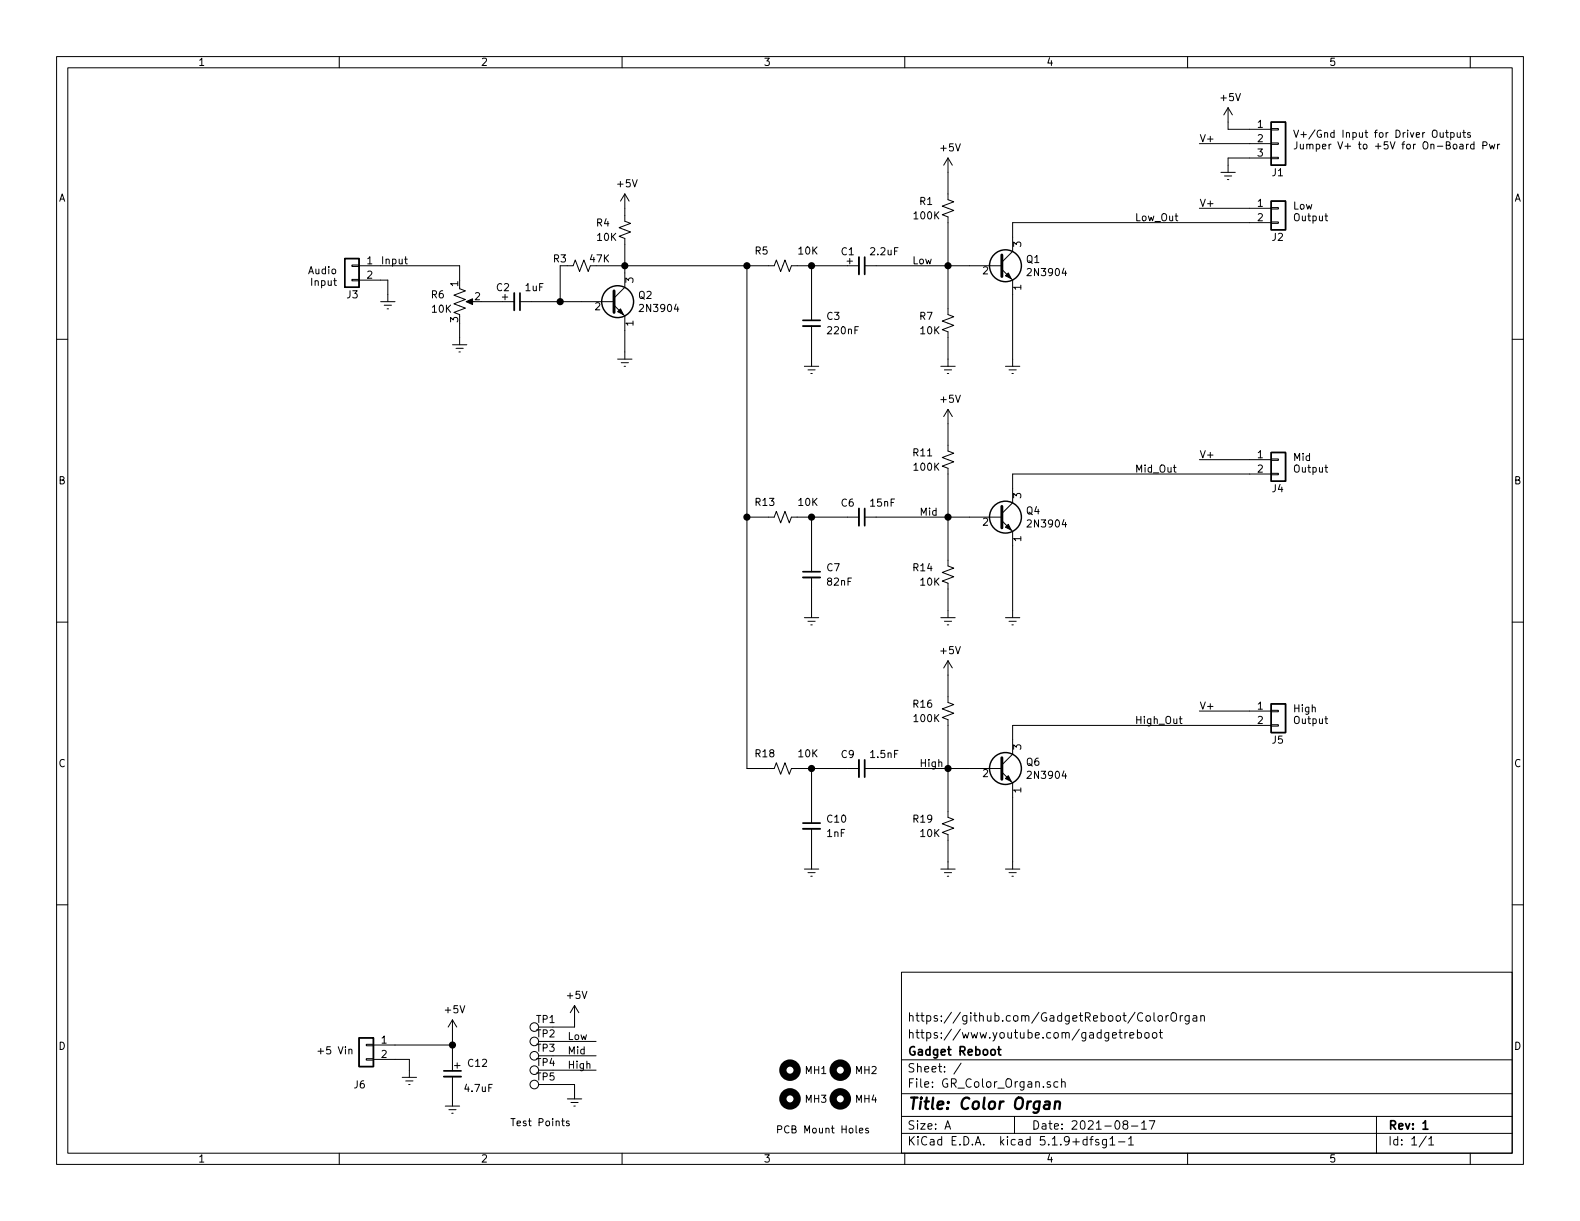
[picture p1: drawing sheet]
EESchema Schematic File Version 4
EELAYER 30 0
EELAYER END
$Descr A 11000 8500
encoding utf-8
Sheet 1 1
Title "Color Organ"
Date "2021-08-17"
Rev "1"
Comp "Gadget Reboot"
Comment1 "https://www.youtube.com/gadgetreboot"
Comment2 "https://github.com/GadgetReboot/ColorOrgan"
Comment3 ""
Comment4 ""
$EndDescr
$Comp
L Device:C_Small C12
U 1 1
P 3150 7475
F 0 "C12" H 3250 7550 50  0000 L CNN
F 1 "4.7uF" H 3225 7375 50  0000 L CNN
F 2 "Capacitor_THT:C_Disc_D3.8mm_W2.6mm_P2.50mm" H 3150 7475 50  0001 C CNN
F 3 "~" H 3150 7475 50  0001 C CNN
	1    3150 7475
	1    0    0    -1  
$EndComp
$Comp
L power:GNDREF #PWR030
U 1 1
P 3150 7650
F 0 "#PWR030" H 3150 7400 50  0001 C CNN
F 1 "GNDREF" H 3400 7375 50  0001 C CNN
F 2 "" H 3150 7650 50  0001 C CNN
F 3 "" H 3150 7650 50  0001 C CNN
	1    3150 7650
	-1   0    0    -1  
$EndComp
Wire Wire Line
	3150 7650 3150 7575
Wire Wire Line
	2750 7275 3150 7275
$Comp
L Connector_Generic:Conn_01x02 J6
U 1 1
P 2550 7275
F 0 "J6" H 2550 7000 50  0000 L CNN
F 1 "Conn_01x02" H 2630 7176 50  0001 L CNN
F 2 "Connector_PinHeader_2.54mm:PinHeader_1x02_P2.54mm_Vertical" H 2550 7275 50  0001 C CNN
F 3 "~" H 2550 7275 50  0001 C CNN
	1    2550 7275
	-1   0    0    -1  
$EndComp
$Comp
L power:GNDREF #PWR028
U 1 1
P 2850 7450
F 0 "#PWR028" H 2850 7200 50  0001 C CNN
F 1 "GNDREF" H 3100 7175 50  0001 C CNN
F 2 "" H 2850 7450 50  0001 C CNN
F 3 "" H 2850 7450 50  0001 C CNN
	1    2850 7450
	-1   0    0    -1  
$EndComp
Wire Wire Line
	2850 7450 2850 7375
Wire Wire Line
	2850 7375 2750 7375
Text Notes 2200 7350 0    50   ~ 0
+5 Vin
$Comp
L Mechanical:MountingHole MH2
U 1 1
P 5850 7450
F 0 "MH2" H 5950 7450 50  0000 L CNN
F 1 "MountingHole" H 5950 7405 50  0001 L CNN
F 2 "MountingHole:MountingHole_3.2mm_M3" H 5850 7450 50  0001 C CNN
F 3 "~" H 5850 7450 50  0001 C CNN
	1    5850 7450
	1    0    0    -1  
$EndComp
$Comp
L Mechanical:MountingHole MH4
U 1 1
P 5850 7650
F 0 "MH4" H 5950 7650 50  0000 L CNN
F 1 "MountingHole" H 5950 7605 50  0001 L CNN
F 2 "MountingHole:MountingHole_3.2mm_M3" H 5850 7650 50  0001 C CNN
F 3 "~" H 5850 7650 50  0001 C CNN
	1    5850 7650
	1    0    0    -1  
$EndComp
$Comp
L Mechanical:MountingHole MH1
U 1 1
P 5500 7450
F 0 "MH1" H 5600 7450 50  0000 L CNN
F 1 "MountingHole" H 5600 7405 50  0001 L CNN
F 2 "MountingHole:MountingHole_3.2mm_M3" H 5500 7450 50  0001 C CNN
F 3 "~" H 5500 7450 50  0001 C CNN
	1    5500 7450
	1    0    0    -1  
$EndComp
$Comp
L Mechanical:MountingHole MH3
U 1 1
P 5500 7650
F 0 "MH3" H 5600 7650 50  0000 L CNN
F 1 "MountingHole" H 5600 7605 50  0001 L CNN
F 2 "MountingHole:MountingHole_3.2mm_M3" H 5500 7650 50  0001 C CNN
F 3 "~" H 5500 7650 50  0001 C CNN
	1    5500 7650
	1    0    0    -1  
$EndComp
Text Notes 5400 7900 0    50   ~ 0
PCB Mount Holes
$Comp
L Connector:TestPoint TP5
U 1 1
P 3850 7550
F 0 "TP5" V 3900 7600 50  0000 C CNN
F 1 "TestPoint" V 3954 7622 50  0001 C CNN
F 2 "TestPoint:TestPoint_Pad_D1.5mm" H 4050 7550 50  0001 C CNN
F 3 "~" H 4050 7550 50  0001 C CNN
	1    3850 7550
	0    -1   -1   0   
$EndComp
$Comp
L Connector:TestPoint TP4
U 1 1
P 3850 7450
F 0 "TP4" V 3900 7500 50  0000 C CNN
F 1 "TestPoint" V 3954 7522 50  0001 C CNN
F 2 "TestPoint:TestPoint_Pad_D1.5mm" H 4050 7450 50  0001 C CNN
F 3 "~" H 4050 7450 50  0001 C CNN
	1    3850 7450
	0    -1   -1   0   
$EndComp
$Comp
L Connector:TestPoint TP3
U 1 1
P 3850 7350
F 0 "TP3" V 3900 7400 50  0000 C CNN
F 1 "TestPoint" V 3954 7422 50  0001 C CNN
F 2 "TestPoint:TestPoint_Pad_D1.5mm" H 4050 7350 50  0001 C CNN
F 3 "~" H 4050 7350 50  0001 C CNN
	1    3850 7350
	0    -1   -1   0   
$EndComp
$Comp
L Connector:TestPoint TP1
U 1 1
P 3850 7150
F 0 "TP1" V 3900 7200 50  0000 C CNN
F 1 "TestPoint" V 3954 7222 50  0001 C CNN
F 2 "TestPoint:TestPoint_Pad_D1.5mm" H 4050 7150 50  0001 C CNN
F 3 "~" H 4050 7150 50  0001 C CNN
	1    3850 7150
	0    -1   -1   0   
$EndComp
Text Notes 3550 7850 0    50   ~ 0
Test Points
$Comp
L power:GNDREF #PWR029
U 1 1
P 4000 7600
F 0 "#PWR029" H 4000 7350 50  0001 C CNN
F 1 "GNDREF" H 4250 7325 50  0001 C CNN
F 2 "" H 4000 7600 50  0001 C CNN
F 3 "" H 4000 7600 50  0001 C CNN
	1    4000 7600
	-1   0    0    -1  
$EndComp
$Comp
L power:+5V #PWR026
U 1 1
P 4000 7100
F 0 "#PWR026" H 4000 6950 50  0001 C CNN
F 1 "+5V" H 4015 7273 50  0000 C CNN
F 2 "" H 4000 7100 50  0001 C CNN
F 3 "" H 4000 7100 50  0001 C CNN
	1    4000 7100
	1    0    0    -1  
$EndComp
Wire Wire Line
	3850 7550 4000 7550
Wire Wire Line
	4000 7550 4000 7600
Wire Wire Line
	3850 7150 4000 7150
Wire Wire Line
	4000 7150 4000 7100
Wire Wire Line
	3850 7350 4150 7350
Wire Wire Line
	3850 7450 4150 7450
Text Label 3950 7350 0    50   ~ 0
Mid
Text Label 3950 7450 0    50   ~ 0
High
$Comp
L power:+5V #PWR027
U 1 1
P 3150 7200
F 0 "#PWR027" H 3150 7050 50  0001 C CNN
F 1 "+5V" H 3165 7373 50  0000 C CNN
F 2 "" H 3150 7200 50  0001 C CNN
F 3 "" H 3150 7200 50  0001 C CNN
	1    3150 7200
	1    0    0    -1  
$EndComp
Wire Wire Line
	3150 7200 3150 7275
Connection ~ 3150 7275
Wire Wire Line
	3150 7275 3150 7375
Text Notes 3150 7450 0    50   ~ 0
+\n
$Comp
L Device:R_Small_US R4
U 1 1
P 4350 1600
F 0 "R4" H 4250 1650 50  0000 R CNN
F 1 "10K" H 4300 1550 50  0000 R CNN
F 2 "Resistor_THT:R_Axial_DIN0204_L3.6mm_D1.6mm_P2.54mm_Vertical" H 4350 1600 50  0001 C CNN
F 3 "~" H 4350 1600 50  0001 C CNN
	1    4350 1600
	1    0    0    -1  
$EndComp
$Comp
L Device:R_POT_US R6
U 1 1
P 3200 2100
F 0 "R6" H 3100 2150 50  0000 R CNN
F 1 "10K" H 3150 2050 50  0000 R CNN
F 2 "Potentiometer_THT:Potentiometer_Vishay_T73YP_Vertical" H 3200 2100 50  0001 C CNN
F 3 "~" H 3200 2100 50  0001 C CNN
	1    3200 2100
	1    0    0    -1  
$EndComp
Text Label 2650 1850 0    50   ~ 0
Input
Wire Wire Line
	2700 1950 2650 1950
Wire Wire Line
	2700 2050 2700 1950
$Comp
L power:GNDREF #PWR06
U 1 1
P 2700 2050
F 0 "#PWR06" H 2700 1800 50  0001 C CNN
F 1 "GNDREF" H 2950 1775 50  0001 C CNN
F 2 "" H 2700 2050 50  0001 C CNN
F 3 "" H 2700 2050 50  0001 C CNN
	1    2700 2050
	1    0    0    -1  
$EndComp
Text Notes 2350 2000 2    50   ~ 0
Audio\nInput\n
$Comp
L Connector_Generic:Conn_01x02 J3
U 1 1
P 2450 1850
F 0 "J3" H 2400 1650 50  0000 L CNN
F 1 "Conn_01x02" H 2530 1751 50  0001 L CNN
F 2 "Connector_PinHeader_2.54mm:PinHeader_1x02_P2.54mm_Vertical" H 2450 1850 50  0001 C CNN
F 3 "~" H 2450 1850 50  0001 C CNN
	1    2450 1850
	-1   0    0    -1  
$EndComp
$Comp
L Device:C_Small C2
U 1 1
P 3600 2100
F 0 "C2" V 3500 1950 50  0000 L CNN
F 1 "1uF" V 3500 2150 50  0000 L CNN
F 2 "Capacitor_THT:C_Disc_D3.8mm_W2.6mm_P2.50mm" H 3600 2100 50  0001 C CNN
F 3 "~" H 3600 2100 50  0001 C CNN
	1    3600 2100
	0    1    1    0   
$EndComp
$Comp
L Device:R_Small_US R3
U 1 1
P 4050 1850
F 0 "R3" V 4000 1750 50  0000 R CNN
F 1 "47K" V 4000 2050 50  0000 R CNN
F 2 "Resistor_THT:R_Axial_DIN0204_L3.6mm_D1.6mm_P2.54mm_Vertical" H 4050 1850 50  0001 C CNN
F 3 "~" H 4050 1850 50  0001 C CNN
	1    4050 1850
	0    1    1    0   
$EndComp
$Comp
L power:GNDREF #PWR013
U 1 1
P 4350 2450
F 0 "#PWR013" H 4350 2200 50  0001 C CNN
F 1 "GNDREF" H 4600 2175 50  0001 C CNN
F 2 "" H 4350 2450 50  0001 C CNN
F 3 "" H 4350 2450 50  0001 C CNN
	1    4350 2450
	1    0    0    -1  
$EndComp
$Comp
L power:+5V #PWR05
U 1 1
P 4350 1450
F 0 "#PWR05" H 4350 1300 50  0001 C CNN
F 1 "+5V" H 4365 1623 50  0000 C CNN
F 2 "" H 4350 1450 50  0001 C CNN
F 3 "" H 4350 1450 50  0001 C CNN
	1    4350 1450
	1    0    0    -1  
$EndComp
Wire Wire Line
	3350 2100 3500 2100
Wire Wire Line
	3700 2100 3900 2100
Connection ~ 3900 2100
Wire Wire Line
	3900 2100 4050 2100
Wire Wire Line
	4350 1450 4350 1500
Connection ~ 4350 1850
Wire Wire Line
	4350 1850 4350 1900
$Comp
L power:GNDREF #PWR07
U 1 1
P 3200 2350
F 0 "#PWR07" H 3200 2100 50  0001 C CNN
F 1 "GNDREF" H 3450 2075 50  0001 C CNN
F 2 "" H 3200 2350 50  0001 C CNN
F 3 "" H 3200 2350 50  0001 C CNN
	1    3200 2350
	1    0    0    -1  
$EndComp
Wire Wire Line
	3200 2250 3200 2350
Wire Wire Line
	3200 1950 3200 1850
Wire Wire Line
	2650 1850 3200 1850
$Comp
L Device:C_Small C1
U 1 1
P 6000 1850
F 0 "C1" V 5900 1700 50  0000 L CNN
F 1 "2.2uF" V 5900 1900 50  0000 L CNN
F 2 "Capacitor_THT:C_Disc_D3.8mm_W2.6mm_P2.50mm" H 6000 1850 50  0001 C CNN
F 3 "~" H 6000 1850 50  0001 C CNN
	1    6000 1850
	0    1    1    0   
$EndComp
$Comp
L Device:R_Small_US R1
U 1 1
P 6600 1450
F 0 "R1" H 6500 1500 50  0000 R CNN
F 1 "100K" H 6550 1400 50  0000 R CNN
F 2 "Resistor_THT:R_Axial_DIN0204_L3.6mm_D1.6mm_P2.54mm_Vertical" H 6600 1450 50  0001 C CNN
F 3 "~" H 6600 1450 50  0001 C CNN
	1    6600 1450
	1    0    0    -1  
$EndComp
$Comp
L Device:R_Small_US R7
U 1 1
P 6600 2250
F 0 "R7" H 6500 2300 50  0000 R CNN
F 1 "10K" H 6550 2200 50  0000 R CNN
F 2 "Resistor_THT:R_Axial_DIN0204_L3.6mm_D1.6mm_P2.54mm_Vertical" H 6600 2250 50  0001 C CNN
F 3 "~" H 6600 2250 50  0001 C CNN
	1    6600 2250
	1    0    0    -1  
$EndComp
$Comp
L power:GNDREF #PWR09
U 1 1
P 6600 2500
F 0 "#PWR09" H 6600 2250 50  0001 C CNN
F 1 "GNDREF" H 6850 2225 50  0001 C CNN
F 2 "" H 6600 2500 50  0001 C CNN
F 3 "" H 6600 2500 50  0001 C CNN
	1    6600 2500
	1    0    0    -1  
$EndComp
$Comp
L power:GNDREF #PWR010
U 1 1
P 7050 2500
F 0 "#PWR010" H 7050 2250 50  0001 C CNN
F 1 "GNDREF" H 7300 2225 50  0001 C CNN
F 2 "" H 7050 2500 50  0001 C CNN
F 3 "" H 7050 2500 50  0001 C CNN
	1    7050 2500
	1    0    0    -1  
$EndComp
$Comp
L power:+5V #PWR02
U 1 1
P 6600 1200
F 0 "#PWR02" H 6600 1050 50  0001 C CNN
F 1 "+5V" H 6615 1373 50  0000 C CNN
F 2 "" H 6600 1200 50  0001 C CNN
F 3 "" H 6600 1200 50  0001 C CNN
	1    6600 1200
	1    0    0    -1  
$EndComp
Wire Wire Line
	6100 1850 6600 1850
Wire Wire Line
	6600 2150 6600 1850
Connection ~ 6600 1850
Wire Wire Line
	6600 1850 6750 1850
Wire Wire Line
	6600 1550 6600 1850
Wire Wire Line
	6600 2350 6600 2500
Wire Wire Line
	6600 1350 6600 1200
$Comp
L Device:C_Small C3
U 1 1
P 5650 2250
F 0 "C3" H 5750 2300 50  0000 L CNN
F 1 "220nF" H 5750 2200 50  0000 L CNN
F 2 "Capacitor_THT:C_Disc_D3.8mm_W2.6mm_P2.50mm" H 5650 2250 50  0001 C CNN
F 3 "~" H 5650 2250 50  0001 C CNN
	1    5650 2250
	1    0    0    -1  
$EndComp
$Comp
L Device:R_Small_US R5
U 1 1
P 5450 1850
F 0 "R5" V 5550 2050 50  0000 R CNN
F 1 "10K" V 5550 1750 50  0000 R CNN
F 2 "Resistor_THT:R_Axial_DIN0204_L3.6mm_D1.6mm_P2.54mm_Vertical" H 5450 1850 50  0001 C CNN
F 3 "~" H 5450 1850 50  0001 C CNN
	1    5450 1850
	0    -1   -1   0   
$EndComp
Wire Wire Line
	5550 1850 5650 1850
Wire Wire Line
	5650 2150 5650 1850
Connection ~ 5650 1850
Wire Wire Line
	5650 1850 5900 1850
Wire Wire Line
	4350 1850 5200 1850
$Comp
L power:GNDREF #PWR08
U 1 1
P 5650 2500
F 0 "#PWR08" H 5650 2250 50  0001 C CNN
F 1 "GNDREF" H 5900 2225 50  0001 C CNN
F 2 "" H 5650 2500 50  0001 C CNN
F 3 "" H 5650 2500 50  0001 C CNN
	1    5650 2500
	1    0    0    -1  
$EndComp
Wire Wire Line
	5650 2500 5650 2350
$Comp
L Device:C_Small C6
U 1 1
P 6000 3600
F 0 "C6" V 5900 3450 50  0000 L CNN
F 1 "15nF" V 5900 3650 50  0000 L CNN
F 2 "Capacitor_THT:C_Disc_D3.8mm_W2.6mm_P2.50mm" H 6000 3600 50  0001 C CNN
F 3 "~" H 6000 3600 50  0001 C CNN
	1    6000 3600
	0    1    1    0   
$EndComp
$Comp
L Device:R_Small_US R11
U 1 1
P 6600 3200
F 0 "R11" H 6500 3250 50  0000 R CNN
F 1 "100K" H 6550 3150 50  0000 R CNN
F 2 "Resistor_THT:R_Axial_DIN0204_L3.6mm_D1.6mm_P2.54mm_Vertical" H 6600 3200 50  0001 C CNN
F 3 "~" H 6600 3200 50  0001 C CNN
	1    6600 3200
	1    0    0    -1  
$EndComp
$Comp
L Device:R_Small_US R14
U 1 1
P 6600 4000
F 0 "R14" H 6500 4050 50  0000 R CNN
F 1 "10K" H 6550 3950 50  0000 R CNN
F 2 "Resistor_THT:R_Axial_DIN0204_L3.6mm_D1.6mm_P2.54mm_Vertical" H 6600 4000 50  0001 C CNN
F 3 "~" H 6600 4000 50  0001 C CNN
	1    6600 4000
	1    0    0    -1  
$EndComp
$Comp
L power:GNDREF #PWR017
U 1 1
P 6600 4250
F 0 "#PWR017" H 6600 4000 50  0001 C CNN
F 1 "GNDREF" H 6850 3975 50  0001 C CNN
F 2 "" H 6600 4250 50  0001 C CNN
F 3 "" H 6600 4250 50  0001 C CNN
	1    6600 4250
	1    0    0    -1  
$EndComp
$Comp
L power:GNDREF #PWR018
U 1 1
P 7050 4250
F 0 "#PWR018" H 7050 4000 50  0001 C CNN
F 1 "GNDREF" H 7300 3975 50  0001 C CNN
F 2 "" H 7050 4250 50  0001 C CNN
F 3 "" H 7050 4250 50  0001 C CNN
	1    7050 4250
	1    0    0    -1  
$EndComp
$Comp
L power:+5V #PWR014
U 1 1
P 6600 2950
F 0 "#PWR014" H 6600 2800 50  0001 C CNN
F 1 "+5V" H 6615 3123 50  0000 C CNN
F 2 "" H 6600 2950 50  0001 C CNN
F 3 "" H 6600 2950 50  0001 C CNN
	1    6600 2950
	1    0    0    -1  
$EndComp
Wire Wire Line
	6100 3600 6600 3600
Wire Wire Line
	6600 3900 6600 3600
Connection ~ 6600 3600
Wire Wire Line
	6600 3600 6750 3600
Wire Wire Line
	6600 3300 6600 3600
Wire Wire Line
	6600 4100 6600 4250
Wire Wire Line
	6600 3100 6600 2950
$Comp
L Device:C_Small C7
U 1 1
P 5650 4000
F 0 "C7" H 5750 4050 50  0000 L CNN
F 1 "82nF" H 5750 3950 50  0000 L CNN
F 2 "Capacitor_THT:C_Disc_D3.8mm_W2.6mm_P2.50mm" H 5650 4000 50  0001 C CNN
F 3 "~" H 5650 4000 50  0001 C CNN
	1    5650 4000
	1    0    0    -1  
$EndComp
$Comp
L Device:R_Small_US R13
U 1 1
P 5450 3600
F 0 "R13" V 5550 3800 50  0000 R CNN
F 1 "10K" V 5550 3500 50  0000 R CNN
F 2 "Resistor_THT:R_Axial_DIN0204_L3.6mm_D1.6mm_P2.54mm_Vertical" H 5450 3600 50  0001 C CNN
F 3 "~" H 5450 3600 50  0001 C CNN
	1    5450 3600
	0    -1   -1   0   
$EndComp
Wire Wire Line
	5550 3600 5650 3600
Wire Wire Line
	5650 3900 5650 3600
Connection ~ 5650 3600
Wire Wire Line
	5650 3600 5900 3600
$Comp
L power:GNDREF #PWR016
U 1 1
P 5650 4250
F 0 "#PWR016" H 5650 4000 50  0001 C CNN
F 1 "GNDREF" H 5900 3975 50  0001 C CNN
F 2 "" H 5650 4250 50  0001 C CNN
F 3 "" H 5650 4250 50  0001 C CNN
	1    5650 4250
	1    0    0    -1  
$EndComp
Wire Wire Line
	5650 4250 5650 4100
$Comp
L Device:C_Small C9
U 1 1
P 6000 5350
F 0 "C9" V 5900 5200 50  0000 L CNN
F 1 "1.5nF" V 5900 5400 50  0000 L CNN
F 2 "Capacitor_THT:C_Disc_D3.8mm_W2.6mm_P2.50mm" H 6000 5350 50  0001 C CNN
F 3 "~" H 6000 5350 50  0001 C CNN
	1    6000 5350
	0    1    1    0   
$EndComp
$Comp
L Device:R_Small_US R16
U 1 1
P 6600 4950
F 0 "R16" H 6500 5000 50  0000 R CNN
F 1 "100K" H 6550 4900 50  0000 R CNN
F 2 "Resistor_THT:R_Axial_DIN0204_L3.6mm_D1.6mm_P2.54mm_Vertical" H 6600 4950 50  0001 C CNN
F 3 "~" H 6600 4950 50  0001 C CNN
	1    6600 4950
	1    0    0    -1  
$EndComp
$Comp
L Device:R_Small_US R19
U 1 1
P 6600 5750
F 0 "R19" H 6500 5800 50  0000 R CNN
F 1 "10K" H 6550 5700 50  0000 R CNN
F 2 "Resistor_THT:R_Axial_DIN0204_L3.6mm_D1.6mm_P2.54mm_Vertical" H 6600 5750 50  0001 C CNN
F 3 "~" H 6600 5750 50  0001 C CNN
	1    6600 5750
	1    0    0    -1  
$EndComp
$Comp
L power:GNDREF #PWR023
U 1 1
P 6600 6000
F 0 "#PWR023" H 6600 5750 50  0001 C CNN
F 1 "GNDREF" H 6850 5725 50  0001 C CNN
F 2 "" H 6600 6000 50  0001 C CNN
F 3 "" H 6600 6000 50  0001 C CNN
	1    6600 6000
	1    0    0    -1  
$EndComp
$Comp
L power:GNDREF #PWR024
U 1 1
P 7050 6000
F 0 "#PWR024" H 7050 5750 50  0001 C CNN
F 1 "GNDREF" H 7300 5725 50  0001 C CNN
F 2 "" H 7050 6000 50  0001 C CNN
F 3 "" H 7050 6000 50  0001 C CNN
	1    7050 6000
	1    0    0    -1  
$EndComp
$Comp
L power:+5V #PWR020
U 1 1
P 6600 4700
F 0 "#PWR020" H 6600 4550 50  0001 C CNN
F 1 "+5V" H 6615 4873 50  0000 C CNN
F 2 "" H 6600 4700 50  0001 C CNN
F 3 "" H 6600 4700 50  0001 C CNN
	1    6600 4700
	1    0    0    -1  
$EndComp
Wire Wire Line
	6100 5350 6600 5350
Wire Wire Line
	6600 5650 6600 5350
Connection ~ 6600 5350
Wire Wire Line
	6600 5350 6750 5350
Wire Wire Line
	6600 5050 6600 5350
Wire Wire Line
	6600 5850 6600 6000
Wire Wire Line
	6600 4850 6600 4700
$Comp
L Device:C_Small C10
U 1 1
P 5650 5750
F 0 "C10" H 5750 5800 50  0000 L CNN
F 1 "1nF" H 5750 5700 50  0000 L CNN
F 2 "Capacitor_THT:C_Disc_D3.8mm_W2.6mm_P2.50mm" H 5650 5750 50  0001 C CNN
F 3 "~" H 5650 5750 50  0001 C CNN
	1    5650 5750
	1    0    0    -1  
$EndComp
$Comp
L Device:R_Small_US R18
U 1 1
P 5450 5350
F 0 "R18" V 5550 5550 50  0000 R CNN
F 1 "10K" V 5550 5250 50  0000 R CNN
F 2 "Resistor_THT:R_Axial_DIN0204_L3.6mm_D1.6mm_P2.54mm_Vertical" H 5450 5350 50  0001 C CNN
F 3 "~" H 5450 5350 50  0001 C CNN
	1    5450 5350
	0    -1   -1   0   
$EndComp
Wire Wire Line
	5550 5350 5650 5350
Wire Wire Line
	5650 5650 5650 5350
Connection ~ 5650 5350
Wire Wire Line
	5650 5350 5900 5350
$Comp
L power:GNDREF #PWR022
U 1 1
P 5650 6000
F 0 "#PWR022" H 5650 5750 50  0001 C CNN
F 1 "GNDREF" H 5900 5725 50  0001 C CNN
F 2 "" H 5650 6000 50  0001 C CNN
F 3 "" H 5650 6000 50  0001 C CNN
	1    5650 6000
	1    0    0    -1  
$EndComp
Wire Wire Line
	5650 6000 5650 5850
Wire Wire Line
	5350 3600 5200 3600
Wire Wire Line
	5200 3600 5200 1850
Connection ~ 5200 1850
Wire Wire Line
	5200 1850 5350 1850
Wire Wire Line
	5350 5350 5200 5350
Wire Wire Line
	5200 5350 5200 3600
Connection ~ 5200 3600
Wire Wire Line
	7050 3300 7050 3400
$Comp
L Connector_Generic:Conn_01x02 J2
U 1 1
P 8900 1450
F 0 "J2" H 8850 1250 50  0000 L CNN
F 1 "Conn_01x02" H 8980 1351 50  0001 L CNN
F 2 "Connector_PinHeader_2.54mm:PinHeader_1x02_P2.54mm_Vertical" H 8900 1450 50  0001 C CNN
F 3 "~" H 8900 1450 50  0001 C CNN
	1    8900 1450
	1    0    0    -1  
$EndComp
Text Notes 9000 1550 0    50   ~ 0
Low\nOutput\n
Text Label 7900 1550 0    50   ~ 0
Low_Out
$Comp
L power:+5V #PWR01
U 1 1
P 8550 850
F 0 "#PWR01" H 8550 700 50  0001 C CNN
F 1 "+5V" H 8565 1023 50  0000 C CNN
F 2 "" H 8550 850 50  0001 C CNN
F 3 "" H 8550 850 50  0001 C CNN
	1    8550 850 
	1    0    0    -1  
$EndComp
Text Notes 9000 1050 0    50   ~ 0
V+/Gnd Input for Driver Outputs\nJumper V+ to +5V for On-Board Pwr
Wire Wire Line
	8700 900  8550 900 
Wire Wire Line
	8550 900  8550 850 
Wire Wire Line
	8700 1000 8350 1000
Text Label 8350 1000 0    50   ~ 0
V+
Wire Wire Line
	8700 1450 8350 1450
Text Label 8350 1450 0    50   ~ 0
V+
$Comp
L Connector_Generic:Conn_01x02 J4
U 1 1
P 8900 3200
F 0 "J4" H 8850 3000 50  0000 L CNN
F 1 "Conn_01x02" H 8980 3101 50  0001 L CNN
F 2 "Connector_PinHeader_2.54mm:PinHeader_1x02_P2.54mm_Vertical" H 8900 3200 50  0001 C CNN
F 3 "~" H 8900 3200 50  0001 C CNN
	1    8900 3200
	1    0    0    -1  
$EndComp
Text Notes 9000 3300 0    50   ~ 0
Mid\nOutput\n
Text Label 7900 3300 0    50   ~ 0
Mid_Out
Wire Wire Line
	8700 3200 8350 3200
Text Label 8350 3200 0    50   ~ 0
V+
$Comp
L Connector_Generic:Conn_01x02 J5
U 1 1
P 8900 4950
F 0 "J5" H 8850 4750 50  0000 L CNN
F 1 "Conn_01x02" H 8980 4851 50  0001 L CNN
F 2 "Connector_PinHeader_2.54mm:PinHeader_1x02_P2.54mm_Vertical" H 8900 4950 50  0001 C CNN
F 3 "~" H 8900 4950 50  0001 C CNN
	1    8900 4950
	1    0    0    -1  
$EndComp
Text Notes 9000 5050 0    50   ~ 0
High\nOutput\n
Text Label 7900 5050 0    50   ~ 0
High_Out
Wire Wire Line
	8700 4950 8350 4950
Text Label 8350 4950 0    50   ~ 0
V+
Text Label 6350 1850 0    50   ~ 0
Low
Text Label 6400 3600 0    50   ~ 0
Mid
Text Label 6400 5350 0    50   ~ 0
High
$Comp
L Connector:TestPoint TP2
U 1 1
P 3850 7250
F 0 "TP2" V 3900 7300 50  0000 C CNN
F 1 "TestPoint" V 3954 7322 50  0001 C CNN
F 2 "TestPoint:TestPoint_Pad_D1.5mm" H 4050 7250 50  0001 C CNN
F 3 "~" H 4050 7250 50  0001 C CNN
	1    3850 7250
	0    -1   -1   0   
$EndComp
Wire Wire Line
	3850 7250 4150 7250
Text Label 3950 7250 0    50   ~ 0
Low
$Comp
L Transistor_BJT:2N3904 Q2
U 1 1
P 4250 2100
F 0 "Q2" H 4440 2146 50  0000 L CNN
F 1 "2N3904" H 4440 2055 50  0000 L CNN
F 2 "Package_TO_SOT_THT:TO-92_Inline" H 4450 2025 50  0001 L CIN
F 3 "https://www.onsemi.com/pub/Collateral/2N3903-D.PDF" H 4250 2100 50  0001 L CNN
	1    4250 2100
	1    0    0    -1  
$EndComp
$Comp
L Transistor_BJT:2N3904 Q1
U 1 1
P 6950 1850
F 0 "Q1" H 7140 1896 50  0000 L CNN
F 1 "2N3904" H 7140 1805 50  0000 L CNN
F 2 "Package_TO_SOT_THT:TO-92_Inline" H 7150 1775 50  0001 L CIN
F 3 "https://www.onsemi.com/pub/Collateral/2N3903-D.PDF" H 6950 1850 50  0001 L CNN
	1    6950 1850
	1    0    0    -1  
$EndComp
$Comp
L Transistor_BJT:2N3904 Q4
U 1 1
P 6950 3600
F 0 "Q4" H 7140 3646 50  0000 L CNN
F 1 "2N3904" H 7140 3555 50  0000 L CNN
F 2 "Package_TO_SOT_THT:TO-92_Inline" H 7150 3525 50  0001 L CIN
F 3 "https://www.onsemi.com/pub/Collateral/2N3903-D.PDF" H 6950 3600 50  0001 L CNN
	1    6950 3600
	1    0    0    -1  
$EndComp
$Comp
L Transistor_BJT:2N3904 Q6
U 1 1
P 6950 5350
F 0 "Q6" H 7140 5396 50  0000 L CNN
F 1 "2N3904" H 7140 5305 50  0000 L CNN
F 2 "Package_TO_SOT_THT:TO-92_Inline" H 7150 5275 50  0001 L CIN
F 3 "https://www.onsemi.com/pub/Collateral/2N3903-D.PDF" H 6950 5350 50  0001 L CNN
	1    6950 5350
	1    0    0    -1  
$EndComp
$Comp
L Connector_Generic:Conn_01x03 J1
U 1 1
P 8900 1000
F 0 "J1" H 8850 800 50  0000 L CNN
F 1 "Conn_01x03" H 8980 951 50  0001 L CNN
F 2 "Connector_PinHeader_2.54mm:PinHeader_1x03_P2.54mm_Vertical" H 8900 1000 50  0001 C CNN
F 3 "~" H 8900 1000 50  0001 C CNN
	1    8900 1000
	1    0    0    -1  
$EndComp
$Comp
L power:GNDREF #PWR0101
U 1 1
P 8550 1150
F 0 "#PWR0101" H 8550 900 50  0001 C CNN
F 1 "GNDREF" H 8800 875 50  0001 C CNN
F 2 "" H 8550 1150 50  0001 C CNN
F 3 "" H 8550 1150 50  0001 C CNN
	1    8550 1150
	1    0    0    -1  
$EndComp
Wire Wire Line
	8550 1100 8550 1150
Wire Wire Line
	8550 1100 8700 1100
Text Notes 3550 2100 2    50   ~ 0
+
Wire Wire Line
	4350 2450 4350 2300
Wire Wire Line
	3900 1850 3950 1850
Wire Wire Line
	3900 1850 3900 2100
Wire Wire Line
	4150 1850 4350 1850
Wire Wire Line
	4350 1700 4350 1850
Text Notes 5950 1850 2    50   ~ 0
+
Wire Wire Line
	7050 2050 7050 2500
Wire Wire Line
	7050 1650 7050 1550
Wire Wire Line
	7050 1550 8700 1550
Wire Wire Line
	7050 3800 7050 4250
Wire Wire Line
	7050 3300 8700 3300
Wire Wire Line
	7050 5550 7050 6000
Wire Wire Line
	7050 5150 7050 5050
Wire Wire Line
	7050 5050 8700 5050
$EndSCHEMATC
